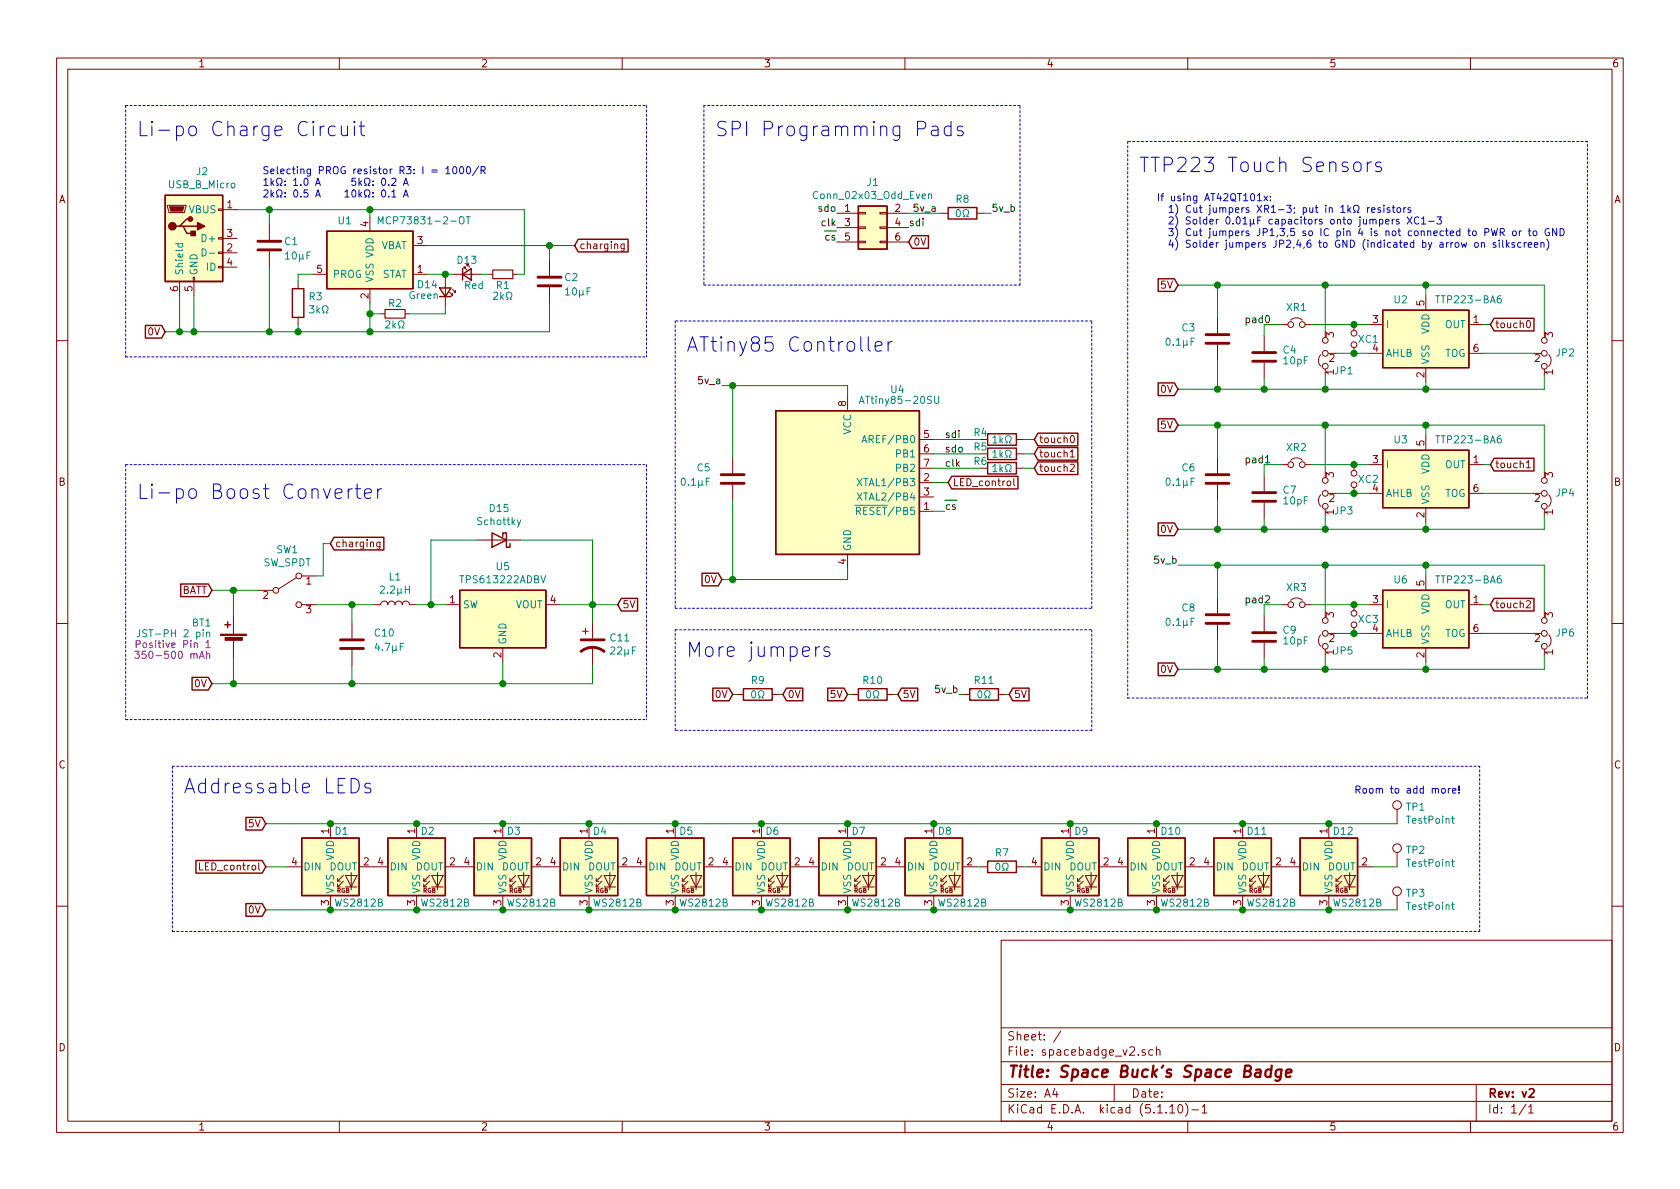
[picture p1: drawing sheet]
EESchema Schematic File Version 4
EELAYER 30 0
EELAYER END
$Descr A4 11693 8268
encoding utf-8
Sheet 1 1
Title "Space Buck's Space Badge"
Date ""
Rev "v2"
Comp ""
Comment1 ""
Comment2 ""
Comment3 ""
Comment4 ""
$EndDescr
$Comp
L MCU_Microchip_ATtiny:ATtiny85-20SU U4
U 1 1
P 5900 3350
F 0 "U4" H 6300 4000 50  0000 R CNN
F 1 "ATtiny85-20SU" H 6550 3925 50  0000 R CNN
F 2 "Package_SO:SOIJ-8_5.3x5.3mm_P1.27mm" H 5900 3350 50  0001 C CIN
F 3 "http://ww1.microchip.com/downloads/en/DeviceDoc/atmel-2586-avr-8-bit-microcontroller-attiny25-attiny45-attiny85_datasheet.pdf" H 5900 3350 50  0001 C CNN
	1    5900 3350
	1    0    0    -1  
$EndComp
$Comp
L LED:WS2812B D1
U 1 1
P 2300 6025
F 0 "D1" H 2325 6275 50  0000 L CNN
F 1 "WS2812B" H 2325 5775 50  0000 L CNN
F 2 "LED_SMD:LED_WS2812B_PLCC4_5.0x5.0mm_P3.2mm" H 2350 5725 50  0001 L TNN
F 3 "https://cdn-shop.adafruit.com/datasheets/WS2812B.pdf" H 2400 5650 50  0001 L TNN
	1    2300 6025
	1    0    0    -1  
$EndComp
$Comp
L LED:WS2812B D2
U 1 1
P 2900 6025
F 0 "D2" H 2925 6275 50  0000 L CNN
F 1 "WS2812B" H 2925 5775 50  0000 L CNN
F 2 "LED_SMD:LED_WS2812B_PLCC4_5.0x5.0mm_P3.2mm" H 2950 5725 50  0001 L TNN
F 3 "https://cdn-shop.adafruit.com/datasheets/WS2812B.pdf" H 3000 5650 50  0001 L TNN
	1    2900 6025
	1    0    0    -1  
$EndComp
$Comp
L LED:WS2812B D3
U 1 1
P 3500 6025
F 0 "D3" H 3525 6275 50  0000 L CNN
F 1 "WS2812B" H 3525 5775 50  0000 L CNN
F 2 "LED_SMD:LED_WS2812B_PLCC4_5.0x5.0mm_P3.2mm" H 3550 5725 50  0001 L TNN
F 3 "https://cdn-shop.adafruit.com/datasheets/WS2812B.pdf" H 3600 5650 50  0001 L TNN
	1    3500 6025
	1    0    0    -1  
$EndComp
$Comp
L LED:WS2812B D4
U 1 1
P 4100 6025
F 0 "D4" H 4125 6275 50  0000 L CNN
F 1 "WS2812B" H 4125 5775 50  0000 L CNN
F 2 "LED_SMD:LED_WS2812B_PLCC4_5.0x5.0mm_P3.2mm" H 4150 5725 50  0001 L TNN
F 3 "https://cdn-shop.adafruit.com/datasheets/WS2812B.pdf" H 4200 5650 50  0001 L TNN
	1    4100 6025
	1    0    0    -1  
$EndComp
$Comp
L LED:WS2812B D5
U 1 1
P 4700 6025
F 0 "D5" H 4725 6275 50  0000 L CNN
F 1 "WS2812B" H 4725 5775 50  0000 L CNN
F 2 "LED_SMD:LED_WS2812B_PLCC4_5.0x5.0mm_P3.2mm" H 4750 5725 50  0001 L TNN
F 3 "https://cdn-shop.adafruit.com/datasheets/WS2812B.pdf" H 4800 5650 50  0001 L TNN
	1    4700 6025
	1    0    0    -1  
$EndComp
$Comp
L LED:WS2812B D6
U 1 1
P 5300 6025
F 0 "D6" H 5325 6275 50  0000 L CNN
F 1 "WS2812B" H 5325 5775 50  0000 L CNN
F 2 "LED_SMD:LED_WS2812B_PLCC4_5.0x5.0mm_P3.2mm" H 5350 5725 50  0001 L TNN
F 3 "https://cdn-shop.adafruit.com/datasheets/WS2812B.pdf" H 5400 5650 50  0001 L TNN
	1    5300 6025
	1    0    0    -1  
$EndComp
$Comp
L LED:WS2812B D7
U 1 1
P 5900 6025
F 0 "D7" H 5925 6275 50  0000 L CNN
F 1 "WS2812B" H 5925 5775 50  0000 L CNN
F 2 "LED_SMD:LED_WS2812B_PLCC4_5.0x5.0mm_P3.2mm" H 5950 5725 50  0001 L TNN
F 3 "https://cdn-shop.adafruit.com/datasheets/WS2812B.pdf" H 6000 5650 50  0001 L TNN
	1    5900 6025
	1    0    0    -1  
$EndComp
$Comp
L LED:WS2812B D8
U 1 1
P 6500 6025
F 0 "D8" H 6525 6275 50  0000 L CNN
F 1 "WS2812B" H 6525 5775 50  0000 L CNN
F 2 "LED_SMD:LED_WS2812B_PLCC4_5.0x5.0mm_P3.2mm" H 6550 5725 50  0001 L TNN
F 3 "https://cdn-shop.adafruit.com/datasheets/WS2812B.pdf" H 6600 5650 50  0001 L TNN
	1    6500 6025
	1    0    0    -1  
$EndComp
$Comp
L LED:WS2812B D9
U 1 1
P 7450 6025
F 0 "D9" H 7475 6275 50  0000 L CNN
F 1 "WS2812B" H 7475 5775 50  0000 L CNN
F 2 "LED_SMD:LED_WS2812B_PLCC4_5.0x5.0mm_P3.2mm" H 7500 5725 50  0001 L TNN
F 3 "https://cdn-shop.adafruit.com/datasheets/WS2812B.pdf" H 7550 5650 50  0001 L TNN
	1    7450 6025
	1    0    0    -1  
$EndComp
$Comp
L LED:WS2812B D10
U 1 1
P 8050 6025
F 0 "D10" H 8075 6275 50  0000 L CNN
F 1 "WS2812B" H 8075 5775 50  0000 L CNN
F 2 "LED_SMD:LED_WS2812B_PLCC4_5.0x5.0mm_P3.2mm" H 8100 5725 50  0001 L TNN
F 3 "https://cdn-shop.adafruit.com/datasheets/WS2812B.pdf" H 8150 5650 50  0001 L TNN
	1    8050 6025
	1    0    0    -1  
$EndComp
$Comp
L LED:WS2812B D11
U 1 1
P 8650 6025
F 0 "D11" H 8675 6275 50  0000 L CNN
F 1 "WS2812B" H 8675 5775 50  0000 L CNN
F 2 "LED_SMD:LED_WS2812B_PLCC4_5.0x5.0mm_P3.2mm" H 8700 5725 50  0001 L TNN
F 3 "https://cdn-shop.adafruit.com/datasheets/WS2812B.pdf" H 8750 5650 50  0001 L TNN
	1    8650 6025
	1    0    0    -1  
$EndComp
$Comp
L LED:WS2812B D12
U 1 1
P 9250 6025
F 0 "D12" H 9275 6275 50  0000 L CNN
F 1 "WS2812B" H 9275 5775 50  0000 L CNN
F 2 "LED_SMD:LED_WS2812B_PLCC4_5.0x5.0mm_P3.2mm" H 9300 5725 50  0001 L TNN
F 3 "https://cdn-shop.adafruit.com/datasheets/WS2812B.pdf" H 9350 5650 50  0001 L TNN
	1    9250 6025
	1    0    0    -1  
$EndComp
Connection ~ 2900 5725
Wire Wire Line
	2900 5725 2300 5725
Connection ~ 3500 5725
Wire Wire Line
	3500 5725 2900 5725
Connection ~ 4100 5725
Wire Wire Line
	4100 5725 3500 5725
Connection ~ 4700 5725
Wire Wire Line
	4700 5725 4100 5725
Connection ~ 5300 5725
Wire Wire Line
	5300 5725 4700 5725
Connection ~ 5900 5725
Wire Wire Line
	5900 5725 5300 5725
Connection ~ 6500 5725
Wire Wire Line
	6500 5725 5900 5725
Connection ~ 8650 5725
Wire Wire Line
	9250 5725 8650 5725
Wire Wire Line
	2300 6325 2900 6325
Connection ~ 2900 6325
Wire Wire Line
	2900 6325 3500 6325
Connection ~ 3500 6325
Wire Wire Line
	3500 6325 4100 6325
Connection ~ 4100 6325
Wire Wire Line
	4100 6325 4700 6325
Connection ~ 4700 6325
Wire Wire Line
	4700 6325 5300 6325
Connection ~ 5300 6325
Wire Wire Line
	5300 6325 5900 6325
Connection ~ 5900 6325
Wire Wire Line
	5900 6325 6500 6325
Connection ~ 6500 6325
Connection ~ 8650 6325
Wire Wire Line
	8650 6325 9250 6325
Text GLabel 1475 4750 0    50   Input ~ 0
0V
Text GLabel 4300 4200 2    50   Input ~ 0
5V
Text GLabel 5025 4025 0    50   Input ~ 0
0V
Text Label 6575 3550 0    50   ~ 0
~cs
Wire Wire Line
	6575 3550 6500 3550
Text Label 6575 3250 0    50   ~ 0
clk
Text Label 6575 3150 0    50   ~ 0
sdo
Text GLabel 7200 3050 2    50   Input ~ 0
touch0
Text GLabel 7200 3150 2    50   Input ~ 0
touch1
Text GLabel 7200 3250 2    50   Input ~ 0
touch2
Text GLabel 6600 3350 2    50   Input ~ 0
LED_control
Wire Wire Line
	6600 3350 6500 3350
Text GLabel 1850 6025 0    50   Input ~ 0
LED_control
Wire Wire Line
	1850 6025 2000 6025
Text Label 6575 3050 0    50   ~ 0
sdi
Text Label 6325 1575 0    50   ~ 0
sdi
Text Label 5825 1475 2    50   ~ 0
sdo
Text Label 5825 1575 2    50   ~ 0
clk
Text Label 5825 1675 2    50   ~ 0
~cs
Text GLabel 6325 1675 2    50   Input ~ 0
0V
Text GLabel 1850 6325 0    50   Input ~ 0
0V
Text GLabel 1850 5725 0    50   Input ~ 0
5V
$Comp
L Device:R R4
U 1 1
P 6975 3050
F 0 "R4" V 6925 2900 50  0000 C CNN
F 1 "1kΩ" V 6975 3050 50  0000 C CNN
F 2 "Resistor_SMD:R_0805_2012Metric" V 6905 3050 50  0001 C CNN
F 3 "~" H 6975 3050 50  0001 C CNN
	1    6975 3050
	0    1    1    0   
$EndComp
$Comp
L Device:R R5
U 1 1
P 6975 3150
F 0 "R5" V 6925 3000 50  0000 C CNN
F 1 "1kΩ" V 6975 3150 50  0000 C CNN
F 2 "Resistor_SMD:R_0805_2012Metric" V 6905 3150 50  0001 C CNN
F 3 "~" H 6975 3150 50  0001 C CNN
	1    6975 3150
	0    1    1    0   
$EndComp
$Comp
L Device:R R6
U 1 1
P 6975 3250
F 0 "R6" V 6925 3100 50  0000 C CNN
F 1 "1kΩ" V 6975 3250 50  0000 C CNN
F 2 "Resistor_SMD:R_0805_2012Metric" V 6905 3250 50  0001 C CNN
F 3 "~" H 6975 3250 50  0001 C CNN
	1    6975 3250
	0    1    1    0   
$EndComp
Wire Wire Line
	6500 3050 6825 3050
Wire Wire Line
	6500 3150 6825 3150
Wire Wire Line
	6500 3250 6825 3250
Wire Wire Line
	7125 3050 7200 3050
Wire Wire Line
	7125 3150 7200 3150
Wire Wire Line
	7125 3250 7200 3250
Wire Wire Line
	1850 5725 2300 5725
Connection ~ 2300 5725
Wire Wire Line
	1850 6325 2300 6325
Connection ~ 2300 6325
$Comp
L Switch:SW_SPDT SW1
U 1 1
P 2000 4100
F 0 "SW1" H 2000 4385 50  0000 C CNN
F 1 "SW_SPDT" H 2000 4294 50  0000 C CNN
F 2 "Button_Switch_SMD:SW_DPDT_CK_JS202011JCQN" H 2000 4100 50  0001 C CNN
F 3 "~" H 2000 4100 50  0001 C CNN
	1    2000 4100
	1    0    0    -1  
$EndComp
$Comp
L Device:L L1
U 1 1
P 2750 4200
F 0 "L1" V 2940 4200 50  0000 C CNN
F 1 "2.2μH" V 2849 4200 50  0000 C CNN
F 2 "Inductor_SMD:L_Taiyo-Yuden_NR-60xx" H 2750 4200 50  0001 C CNN
F 3 "https://ds.yuden.co.jp/TYCOMPAS/ut/specSheet?pn=LSXND6060WHL2R2NMG" H 2750 4200 50  0001 C CNN
	1    2750 4200
	0    -1   -1   0   
$EndComp
$Comp
L Regulator_Switching:TPS613222ADBV U5
U 1 1
P 3500 4300
F 0 "U5" H 3500 4667 50  0000 C CNN
F 1 "TPS613222ADBV" H 3500 4576 50  0000 C CNN
F 2 "Package_TO_SOT_SMD:SOT-23-5" H 3500 3500 50  0001 C CNN
F 3 "http://www.ti.com/lit/ds/symlink/tps61322.pdf" H 3500 4150 50  0001 C CNN
	1    3500 4300
	1    0    0    -1  
$EndComp
$Comp
L Device:C C10
U 1 1
P 2450 4475
F 0 "C10" H 2300 4400 50  0000 R CNN
F 1 "4.7μF" H 2300 4500 50  0000 R CNN
F 2 "Capacitor_SMD:C_0805_2012Metric" H 2488 4325 50  0001 C CNN
F 3 "~" H 2450 4475 50  0001 C CNN
	1    2450 4475
	-1   0    0    1   
$EndComp
Wire Wire Line
	3100 4200 3000 4200
Wire Wire Line
	2600 4200 2450 4200
Wire Wire Line
	1625 4575 1625 4750
Wire Wire Line
	4125 4750 4125 4625
Wire Wire Line
	4125 4200 3900 4200
Wire Wire Line
	4125 4325 4125 4200
Wire Wire Line
	3500 4600 3500 4750
Connection ~ 3500 4750
Wire Wire Line
	3500 4750 4125 4750
Wire Wire Line
	2450 4750 2450 4625
Wire Wire Line
	2450 4325 2450 4200
Connection ~ 2450 4750
Wire Wire Line
	2450 4750 3500 4750
Connection ~ 2450 4200
Wire Wire Line
	1475 4750 1625 4750
Text GLabel 1475 4100 0    50   Input ~ 0
BATT
Wire Wire Line
	1475 4100 1625 4100
Wire Wire Line
	4300 4200 4125 4200
Connection ~ 4125 4200
$Comp
L Device:C C5
U 1 1
P 5100 3325
F 0 "C5" H 4950 3250 50  0000 R CNN
F 1 "0.1μF" H 4950 3350 50  0000 R CNN
F 2 "Capacitor_SMD:C_0805_2012Metric" H 5138 3175 50  0001 C CNN
F 3 "~" H 5100 3325 50  0001 C CNN
	1    5100 3325
	1    0    0    1   
$EndComp
Wire Wire Line
	5025 2675 5100 2675
Wire Wire Line
	5900 2675 5100 2675
Wire Wire Line
	5100 2675 5100 3175
Wire Wire Line
	5100 3475 5100 4025
Wire Wire Line
	5900 2675 5900 2750
Wire Wire Line
	5025 4025 5100 4025
Wire Wire Line
	5100 4025 5900 4025
Wire Wire Line
	5900 4025 5900 3950
Connection ~ 5100 4025
Connection ~ 5100 2675
Wire Wire Line
	2200 4200 2450 4200
Wire Wire Line
	1625 4750 2450 4750
Connection ~ 1625 4750
Wire Wire Line
	1800 4100 1625 4100
Connection ~ 1625 4100
$Comp
L Device:CP1 C11
U 1 1
P 4125 4475
F 0 "C11" H 4240 4521 50  0000 L CNN
F 1 "22μF" H 4240 4430 50  0000 L CNN
F 2 "Capacitor_SMD:CP_Elec_5x5.4" H 4125 4475 50  0001 C CNN
F 3 "~" H 4125 4475 50  0001 C CNN
	1    4125 4475
	1    0    0    -1  
$EndComp
$Comp
L Device:D_Schottky D15
U 1 1
P 3475 3750
F 0 "D15" H 3475 3533 50  0000 C CNN
F 1 "Schottky" H 3475 3624 50  0000 C CNN
F 2 "Diode_SMD:D_SOD-323" H 3475 3750 50  0001 C CNN
F 3 "~" H 3475 3750 50  0001 C CNN
	1    3475 3750
	-1   0    0    1   
$EndComp
Wire Wire Line
	3000 4200 3000 3750
Wire Wire Line
	3000 3750 3325 3750
Wire Wire Line
	4125 3750 4125 4200
Wire Wire Line
	3625 3750 4125 3750
Connection ~ 3000 4200
Wire Wire Line
	3000 4200 2900 4200
$Comp
L Connector:TestPoint TP2
U 1 1
P 9725 6025
F 0 "TP2" H 9783 6143 50  0000 L CNN
F 1 "TestPoint" H 9783 6052 50  0000 L CNN
F 2 "TestPoint:TestPoint_Pad_D2.5mm" H 9925 6025 50  0001 C CNN
F 3 "~" H 9925 6025 50  0001 C CNN
	1    9725 6025
	1    0    0    -1  
$EndComp
Wire Wire Line
	9725 6025 9550 6025
$Comp
L Connector:TestPoint TP1
U 1 1
P 9725 5725
F 0 "TP1" H 9783 5843 50  0000 L CNN
F 1 "TestPoint" H 9783 5752 50  0000 L CNN
F 2 "TestPoint:TestPoint_Pad_D2.5mm" H 9925 5725 50  0001 C CNN
F 3 "~" H 9925 5725 50  0001 C CNN
	1    9725 5725
	1    0    0    -1  
$EndComp
Wire Wire Line
	9250 5725 9725 5725
Connection ~ 9250 5725
$Comp
L Connector:TestPoint TP3
U 1 1
P 9725 6325
F 0 "TP3" H 9783 6443 50  0000 L CNN
F 1 "TestPoint" H 9783 6352 50  0000 L CNN
F 2 "TestPoint:TestPoint_Pad_D2.5mm" H 9925 6325 50  0001 C CNN
F 3 "~" H 9925 6325 50  0001 C CNN
	1    9725 6325
	1    0    0    -1  
$EndComp
Wire Wire Line
	9250 6325 9725 6325
Connection ~ 9250 6325
$Comp
L spacebadge:TTP223-BA6 U2
U 1 1
P 9925 2350
F 0 "U2" H 9750 2625 50  0000 C CNN
F 1 "TTP223-BA6" H 10225 2625 50  0000 C CNN
F 2 "Package_TO_SOT_SMD:SOT-23-6" H 9975 2100 50  0001 L CNN
F 3 "https://datasheet.lcsc.com/lcsc/2103021107_Tontek-Design-Tech-TTP223-BA6_C2757936.pdf" H 10195 2900 50  0001 C CNN
	1    9925 2350
	1    0    0    -1  
$EndComp
Wire Wire Line
	9925 2650 9925 2700
Text GLabel 8200 1975 0    50   Input ~ 0
5V
Text GLabel 8200 2700 0    50   Input ~ 0
0V
Text GLabel 10375 2250 2    50   Input ~ 0
touch0
Wire Wire Line
	10375 2250 10325 2250
$Comp
L Device:C C4
U 1 1
P 8800 2475
F 0 "C4" H 8675 2525 50  0000 R CNN
F 1 "10pF" H 8675 2450 50  0000 R CNN
F 2 "Capacitor_SMD:C_0805_2012Metric" H 8838 2325 50  0001 C CNN
F 3 "~" H 8800 2475 50  0001 C CNN
	1    8800 2475
	-1   0    0    -1  
$EndComp
$Comp
L Device:Jumper_NC_Small XR1
U 1 1
P 9025 2250
F 0 "XR1" H 9025 2371 50  0000 C CNN
F 1 "Jumper_NC_Small" H 9025 2371 50  0001 C CNN
F 2 "spacebadge:0805_NC" H 9025 2250 50  0001 C CNN
F 3 "~" H 9025 2250 50  0001 C CNN
	1    9025 2250
	1    0    0    -1  
$EndComp
Wire Wire Line
	8800 2625 8800 2700
Wire Wire Line
	9525 2250 9425 2250
Wire Wire Line
	8800 2250 8800 2325
$Comp
L Device:C C3
U 1 1
P 8475 2350
F 0 "C3" H 8325 2275 50  0000 R CNN
F 1 "0.1μF" H 8325 2375 50  0000 R CNN
F 2 "Capacitor_SMD:C_0805_2012Metric" H 8513 2200 50  0001 C CNN
F 3 "~" H 8475 2350 50  0001 C CNN
	1    8475 2350
	1    0    0    1   
$EndComp
Wire Wire Line
	9925 1975 9925 2050
Wire Wire Line
	8200 2700 8475 2700
Wire Wire Line
	8200 1975 8475 1975
Wire Wire Line
	8475 2500 8475 2700
Connection ~ 8475 2700
Wire Wire Line
	8475 2700 8800 2700
Wire Wire Line
	8475 2200 8475 1975
Connection ~ 8475 1975
Wire Wire Line
	8475 1975 9225 1975
Text Label 8850 2250 2    50   ~ 0
pad0
Connection ~ 8800 2700
Wire Wire Line
	8800 2250 8925 2250
$Comp
L Device:Jumper_NO_Small XC1
U 1 1
P 9425 2350
F 0 "XC1" V 9425 2375 50  0000 L CNN
F 1 "Jumper_NO_Small" V 9470 2398 50  0001 L CNN
F 2 "Capacitor_SMD:C_0805_2012Metric" H 9425 2350 50  0001 C CNN
F 3 "~" H 9425 2350 50  0001 C CNN
	1    9425 2350
	0    1    1    0   
$EndComp
Connection ~ 9425 2250
Wire Wire Line
	9425 2250 9125 2250
Wire Wire Line
	9425 2450 9525 2450
Text Notes 8050 1725 0    50   ~ 0
If using AT42QT101x:\n  1) Cut jumpers XR1-3; put in 1kΩ resistors\n  2) Solder 0.01μF capacitors onto jumpers XC1-3\n  3) Cut jumpers JP1,3,5 so IC pin 4 is not connected to PWR or to GND\n  4) Solder jumpers JP2,4,6 to GND (indicated by arrow on silkscreen)
Wire Wire Line
	8800 2700 9225 2700
$Comp
L spacebadge:Jumper_3_Bridged12_Small JP2
U 1 1
P 10750 2450
F 0 "JP2" V 10750 2525 50  0000 L CNN
F 1 "Jumper_3_Bridged12_Small" V 10705 2525 50  0001 L CNN
F 2 "Jumper:SolderJumper-3_P1.3mm_Bridged12_Pad1.0x1.5mm" H 10750 2450 50  0001 C CNN
F 3 "~" H 10750 2450 50  0001 C CNN
	1    10750 2450
	0    1    -1   0   
$EndComp
Wire Wire Line
	10750 2300 10750 1975
Connection ~ 9925 1975
Wire Wire Line
	10750 2600 10750 2700
Connection ~ 9925 2700
$Comp
L spacebadge:Jumper_3_Bridged12_Small JP1
U 1 1
P 9225 2450
F 0 "JP1" V 9100 2250 50  0000 L CNN
F 1 "Jumper_3_Bridged12_Small" V 9180 2525 50  0001 L CNN
F 2 "Jumper:SolderJumper-3_P1.3mm_Bridged12_Pad1.0x1.5mm" H 9225 2450 50  0001 C CNN
F 3 "~" H 9225 2450 50  0001 C CNN
	1    9225 2450
	0    -1   -1   0   
$EndComp
Connection ~ 9425 2450
Wire Wire Line
	9225 2600 9225 2700
Wire Wire Line
	9225 2300 9225 1975
Connection ~ 9225 1975
Wire Wire Line
	9225 1975 9925 1975
Connection ~ 9225 2700
Wire Wire Line
	9225 2700 9925 2700
Wire Wire Line
	9300 2450 9425 2450
Wire Wire Line
	1625 4100 1625 4275
$Comp
L Battery_Management:MCP73831-2-OT U1
U 1 1
P 2575 1800
F 0 "U1" H 2400 2075 50  0000 C CNN
F 1 "MCP73831-2-OT" H 2950 2075 50  0000 C CNN
F 2 "Package_TO_SOT_SMD:SOT-23-5" H 2625 1550 50  0001 L CIN
F 3 "http://ww1.microchip.com/downloads/en/DeviceDoc/20001984g.pdf" H 2425 1750 50  0001 C CNN
	1    2575 1800
	1    0    0    -1  
$EndComp
$Comp
L Connector:USB_B_Micro J2
U 1 1
P 1350 1650
F 0 "J2" H 1407 2117 50  0000 C CNN
F 1 "USB_B_Micro" H 1407 2026 50  0000 C CNN
F 2 "Connector_USB:USB_Micro-B_Molex_47346-0001" H 1500 1600 50  0001 C CNN
F 3 "~" H 1500 1600 50  0001 C CNN
	1    1350 1650
	1    0    0    -1  
$EndComp
Wire Wire Line
	2575 1500 2575 1450
Wire Wire Line
	2575 1450 1875 1450
Wire Wire Line
	1250 2300 1350 2300
Connection ~ 1350 2300
Wire Wire Line
	1350 2300 1875 2300
$Comp
L Device:C C1
U 1 1
P 1875 1700
F 0 "C1" H 1775 1675 50  0000 R CNN
F 1 "10μF" H 1775 1775 50  0000 R CNN
F 2 "Capacitor_SMD:C_0805_2012Metric" H 1913 1550 50  0001 C CNN
F 3 "~" H 1875 1700 50  0001 C CNN
	1    1875 1700
	-1   0    0    1   
$EndComp
Wire Wire Line
	1875 1450 1875 1550
Connection ~ 1875 1450
Wire Wire Line
	1875 1450 1650 1450
Connection ~ 1875 2300
Wire Wire Line
	1875 2300 2075 2300
Text Notes 1825 1375 0    50   ~ 0
Selecting PROG resistor R3: I = 1000/R\n1kΩ: 1.0 A\n2kΩ: 0.5 A
Text Notes 2850 1375 2    50   ~ 0
5kΩ: 0.2 A\n10kΩ: 0.1 A
$Comp
L Device:R R3
U 1 1
P 2075 2100
F 0 "R3" H 2145 2146 50  0000 L CNN
F 1 "3kΩ" H 2145 2055 50  0000 L CNN
F 2 "Resistor_SMD:R_0805_2012Metric" V 2005 2100 50  0001 C CNN
F 3 "~" H 2075 2100 50  0001 C CNN
	1    2075 2100
	1    0    0    -1  
$EndComp
Wire Wire Line
	1250 2050 1250 2300
Wire Wire Line
	1350 2050 1350 2300
Wire Wire Line
	2575 2100 2575 2175
Wire Wire Line
	1875 1850 1875 2300
Wire Wire Line
	2175 1900 2075 1900
Wire Wire Line
	2075 1900 2075 1950
Wire Wire Line
	2075 2250 2075 2300
Connection ~ 2075 2300
Wire Wire Line
	2075 2300 2575 2300
$Comp
L Device:C C2
U 1 1
P 3825 1950
F 0 "C2" H 3725 1925 50  0000 R CNN
F 1 "10μF" H 3725 2025 50  0000 R CNN
F 2 "Capacitor_SMD:C_0805_2012Metric" H 3863 1800 50  0001 C CNN
F 3 "~" H 3825 1950 50  0001 C CNN
	1    3825 1950
	-1   0    0    1   
$EndComp
$Comp
L Device:LED_Small D13
U 1 1
P 3250 1900
F 0 "D13" H 3250 2000 50  0000 C CNN
F 1 "Red" H 3300 1825 50  0000 C CNN
F 2 "LED_SMD:LED_0805_2012Metric" V 3250 1900 50  0001 C CNN
F 3 "~" V 3250 1900 50  0001 C CNN
	1    3250 1900
	1    0    0    -1  
$EndComp
$Comp
L Device:LED_Small D14
U 1 1
P 3100 2025
F 0 "D14" V 3150 1900 50  0000 C CNN
F 1 "Green" V 3075 1875 50  0000 C CNN
F 2 "LED_SMD:LED_0805_2012Metric" V 3100 2025 50  0001 C CNN
F 3 "~" V 3100 2025 50  0001 C CNN
	1    3100 2025
	0    1    -1   0   
$EndComp
$Comp
L Device:R_Small R1
U 1 1
P 3500 1900
F 0 "R1" V 3575 1900 50  0000 C CNN
F 1 "2kΩ" V 3650 1900 50  0000 C CNN
F 2 "Resistor_SMD:R_0805_2012Metric" H 3500 1900 50  0001 C CNN
F 3 "~" H 3500 1900 50  0001 C CNN
	1    3500 1900
	0    1    1    0   
$EndComp
$Comp
L Device:R_Small R2
U 1 1
P 2750 2175
F 0 "R2" V 2675 2175 50  0000 C CNN
F 1 "2kΩ" V 2825 2175 50  0000 C CNN
F 2 "Resistor_SMD:R_0805_2012Metric" H 2750 2175 50  0001 C CNN
F 3 "~" H 2750 2175 50  0001 C CNN
	1    2750 2175
	0    -1   1    0   
$EndComp
Wire Wire Line
	3350 1900 3400 1900
Wire Wire Line
	3600 1900 3650 1900
Wire Wire Line
	3650 1900 3650 1450
Wire Wire Line
	3650 1450 2575 1450
Connection ~ 2575 1450
Wire Wire Line
	2975 1700 3825 1700
Wire Wire Line
	3825 1700 3825 1800
Wire Wire Line
	2975 1900 3100 1900
Wire Wire Line
	3100 1900 3100 1925
Wire Wire Line
	3100 2175 2850 2175
Wire Wire Line
	2650 2175 2575 2175
Wire Wire Line
	3100 2125 3100 2175
Connection ~ 3100 1900
Wire Wire Line
	3100 1900 3150 1900
Connection ~ 2575 2175
Wire Wire Line
	2575 2175 2575 2300
Wire Wire Line
	2575 2300 3825 2300
Wire Wire Line
	3825 2300 3825 2100
Connection ~ 2575 2300
Text GLabel 4000 1700 2    50   Input ~ 0
charging
Wire Wire Line
	4000 1700 3825 1700
Connection ~ 3825 1700
Text GLabel 2300 3775 2    50   Input ~ 0
charging
Wire Wire Line
	2300 3775 2250 3775
Wire Wire Line
	2250 3775 2250 4000
Wire Wire Line
	2250 4000 2200 4000
$Comp
L spacebadge:TTP223-BA6 U3
U 1 1
P 9925 3325
F 0 "U3" H 9750 3600 50  0000 C CNN
F 1 "TTP223-BA6" H 10225 3600 50  0000 C CNN
F 2 "Package_TO_SOT_SMD:SOT-23-6" H 9975 3075 50  0001 L CNN
F 3 "https://datasheet.lcsc.com/lcsc/2103021107_Tontek-Design-Tech-TTP223-BA6_C2757936.pdf" H 10195 3875 50  0001 C CNN
	1    9925 3325
	1    0    0    -1  
$EndComp
Wire Wire Line
	9925 3625 9925 3675
Text GLabel 8200 2950 0    50   Input ~ 0
5V
Text GLabel 8200 3675 0    50   Input ~ 0
0V
$Comp
L Device:C C7
U 1 1
P 8800 3450
F 0 "C7" H 8675 3500 50  0000 R CNN
F 1 "10pF" H 8675 3425 50  0000 R CNN
F 2 "Capacitor_SMD:C_0805_2012Metric" H 8838 3300 50  0001 C CNN
F 3 "~" H 8800 3450 50  0001 C CNN
	1    8800 3450
	-1   0    0    -1  
$EndComp
$Comp
L Device:Jumper_NC_Small XR2
U 1 1
P 9025 3225
F 0 "XR2" H 9025 3346 50  0000 C CNN
F 1 "Jumper_NC_Small" H 9025 3346 50  0001 C CNN
F 2 "spacebadge:0805_NC" H 9025 3225 50  0001 C CNN
F 3 "~" H 9025 3225 50  0001 C CNN
	1    9025 3225
	1    0    0    -1  
$EndComp
Wire Wire Line
	8800 3600 8800 3675
Wire Wire Line
	9525 3225 9425 3225
Wire Wire Line
	8800 3225 8800 3300
$Comp
L Device:C C6
U 1 1
P 8475 3325
F 0 "C6" H 8325 3250 50  0000 R CNN
F 1 "0.1μF" H 8325 3350 50  0000 R CNN
F 2 "Capacitor_SMD:C_0805_2012Metric" H 8513 3175 50  0001 C CNN
F 3 "~" H 8475 3325 50  0001 C CNN
	1    8475 3325
	1    0    0    1   
$EndComp
Wire Wire Line
	9925 2950 9925 3025
Wire Wire Line
	8200 3675 8475 3675
Wire Wire Line
	8475 3475 8475 3675
Connection ~ 8475 3675
Wire Wire Line
	8475 3675 8800 3675
Wire Wire Line
	8475 3175 8475 2950
Wire Wire Line
	8475 2950 9225 2950
Text Label 8850 3225 2    50   ~ 0
pad1
Connection ~ 8800 3675
Wire Wire Line
	8800 3225 8925 3225
$Comp
L Device:Jumper_NO_Small XC2
U 1 1
P 9425 3325
F 0 "XC2" V 9425 3350 50  0000 L CNN
F 1 "Jumper_NO_Small" V 9470 3373 50  0001 L CNN
F 2 "Capacitor_SMD:C_0805_2012Metric" H 9425 3325 50  0001 C CNN
F 3 "~" H 9425 3325 50  0001 C CNN
	1    9425 3325
	0    1    1    0   
$EndComp
Connection ~ 9425 3225
Wire Wire Line
	9425 3225 9125 3225
Wire Wire Line
	9425 3425 9525 3425
Wire Wire Line
	8800 3675 9225 3675
$Comp
L spacebadge:Jumper_3_Bridged12_Small JP3
U 1 1
P 9225 3425
F 0 "JP3" V 9100 3225 50  0000 L CNN
F 1 "Jumper_3_Bridged12_Small" V 9180 3500 50  0001 L CNN
F 2 "Jumper:SolderJumper-3_P1.3mm_Bridged12_Pad1.0x1.5mm" H 9225 3425 50  0001 C CNN
F 3 "~" H 9225 3425 50  0001 C CNN
	1    9225 3425
	0    -1   -1   0   
$EndComp
Connection ~ 9425 3425
Wire Wire Line
	9225 3575 9225 3675
Wire Wire Line
	9225 3275 9225 2950
Connection ~ 9225 2950
Wire Wire Line
	9225 2950 9925 2950
Connection ~ 9225 3675
Wire Wire Line
	9225 3675 9925 3675
Wire Wire Line
	9300 3425 9425 3425
$Comp
L spacebadge:TTP223-BA6 U6
U 1 1
P 9925 4300
F 0 "U6" H 9750 4575 50  0000 C CNN
F 1 "TTP223-BA6" H 10225 4575 50  0000 C CNN
F 2 "Package_TO_SOT_SMD:SOT-23-6" H 9975 4050 50  0001 L CNN
F 3 "https://datasheet.lcsc.com/lcsc/2103021107_Tontek-Design-Tech-TTP223-BA6_C2757936.pdf" H 10195 4850 50  0001 C CNN
	1    9925 4300
	1    0    0    -1  
$EndComp
Wire Wire Line
	9925 4600 9925 4650
Text GLabel 8200 4650 0    50   Input ~ 0
0V
$Comp
L Device:C C9
U 1 1
P 8800 4425
F 0 "C9" H 8675 4475 50  0000 R CNN
F 1 "10pF" H 8675 4400 50  0000 R CNN
F 2 "Capacitor_SMD:C_0805_2012Metric" H 8838 4275 50  0001 C CNN
F 3 "~" H 8800 4425 50  0001 C CNN
	1    8800 4425
	-1   0    0    -1  
$EndComp
$Comp
L Device:Jumper_NC_Small XR3
U 1 1
P 9025 4200
F 0 "XR3" H 9025 4321 50  0000 C CNN
F 1 "Jumper_NC_Small" H 9025 4321 50  0001 C CNN
F 2 "spacebadge:0805_NC" H 9025 4200 50  0001 C CNN
F 3 "~" H 9025 4200 50  0001 C CNN
	1    9025 4200
	1    0    0    -1  
$EndComp
Wire Wire Line
	8800 4575 8800 4650
Wire Wire Line
	9525 4200 9425 4200
Wire Wire Line
	8800 4200 8800 4275
$Comp
L Device:C C8
U 1 1
P 8475 4300
F 0 "C8" H 8325 4225 50  0000 R CNN
F 1 "0.1μF" H 8325 4325 50  0000 R CNN
F 2 "Capacitor_SMD:C_0805_2012Metric" H 8513 4150 50  0001 C CNN
F 3 "~" H 8475 4300 50  0001 C CNN
	1    8475 4300
	1    0    0    1   
$EndComp
Wire Wire Line
	9925 3925 9925 4000
Wire Wire Line
	8200 4650 8475 4650
Wire Wire Line
	8200 3925 8475 3925
Wire Wire Line
	8475 4450 8475 4650
Connection ~ 8475 4650
Wire Wire Line
	8475 4650 8800 4650
Wire Wire Line
	8475 4150 8475 3925
Connection ~ 8475 3925
Wire Wire Line
	8475 3925 9225 3925
Text Label 8850 4200 2    50   ~ 0
pad2
Connection ~ 8800 4650
Wire Wire Line
	8800 4200 8925 4200
$Comp
L Device:Jumper_NO_Small XC3
U 1 1
P 9425 4300
F 0 "XC3" V 9425 4325 50  0000 L CNN
F 1 "Jumper_NO_Small" V 9470 4348 50  0001 L CNN
F 2 "Capacitor_SMD:C_0805_2012Metric" H 9425 4300 50  0001 C CNN
F 3 "~" H 9425 4300 50  0001 C CNN
	1    9425 4300
	0    1    1    0   
$EndComp
Connection ~ 9425 4200
Wire Wire Line
	9425 4200 9125 4200
Wire Wire Line
	9425 4400 9525 4400
Wire Wire Line
	8800 4650 9225 4650
$Comp
L spacebadge:Jumper_3_Bridged12_Small JP5
U 1 1
P 9225 4400
F 0 "JP5" V 9100 4200 50  0000 L CNN
F 1 "Jumper_3_Bridged12_Small" V 9180 4475 50  0001 L CNN
F 2 "Jumper:SolderJumper-3_P1.3mm_Bridged12_Pad1.0x1.5mm" H 9225 4400 50  0001 C CNN
F 3 "~" H 9225 4400 50  0001 C CNN
	1    9225 4400
	0    -1   -1   0   
$EndComp
Connection ~ 9425 4400
Wire Wire Line
	9225 4550 9225 4650
Wire Wire Line
	9225 4250 9225 3925
Connection ~ 9225 3925
Wire Wire Line
	9225 3925 9925 3925
Connection ~ 9225 4650
Wire Wire Line
	9225 4650 9925 4650
Wire Wire Line
	9300 4400 9425 4400
Wire Notes Line
	875  5000 4500 5000
Wire Notes Line
	875  3225 4500 3225
Wire Notes Line
	875  725  4500 725 
Wire Notes Line
	875  2475 4500 2475
Wire Notes Line
	4500 3225 4500 5000
Wire Notes Line
	875  3225 875  5000
Wire Notes Line
	875  725  875  2475
Wire Notes Line
	4500 725  4500 2475
Text Notes 950  950  0    100  ~ 0
Li-po Charge Circuit
Text Notes 950  3475 0    100  ~ 0
Li-po Boost Converter
Wire Notes Line
	4900 725  4900 1975
Wire Notes Line
	4900 1975 7100 1975
Wire Notes Line
	7100 1975 7100 725 
Wire Notes Line
	7100 725  4900 725 
Text Notes 4975 950  0    100  ~ 0
SPI Programming Pads
Wire Notes Line
	4700 2225 4700 4225
Wire Notes Line
	4700 4225 7600 4225
Wire Notes Line
	7600 4225 7600 2225
Wire Notes Line
	7600 2225 4700 2225
Text Notes 4775 2450 0    100  ~ 0
ATtiny85 Controller
Wire Wire Line
	9925 1975 10750 1975
Wire Wire Line
	10325 2450 10675 2450
Wire Wire Line
	9925 2700 10750 2700
Text GLabel 10375 3225 2    50   Input ~ 0
touch1
$Comp
L spacebadge:Jumper_3_Bridged12_Small JP4
U 1 1
P 10750 3425
F 0 "JP4" V 10750 3500 50  0000 L CNN
F 1 "Jumper_3_Bridged12_Small" V 10705 3500 50  0001 L CNN
F 2 "Jumper:SolderJumper-3_P1.3mm_Bridged12_Pad1.0x1.5mm" H 10750 3425 50  0001 C CNN
F 3 "~" H 10750 3425 50  0001 C CNN
	1    10750 3425
	0    1    -1   0   
$EndComp
Wire Wire Line
	10750 3275 10750 2950
Wire Wire Line
	10750 3575 10750 3675
Wire Wire Line
	9925 2950 10750 2950
Wire Wire Line
	10325 3425 10675 3425
Wire Wire Line
	9925 3675 10750 3675
Wire Wire Line
	10375 3225 10325 3225
Text GLabel 10375 4200 2    50   Input ~ 0
touch2
$Comp
L spacebadge:Jumper_3_Bridged12_Small JP6
U 1 1
P 10750 4400
F 0 "JP6" V 10750 4475 50  0000 L CNN
F 1 "Jumper_3_Bridged12_Small" V 10705 4475 50  0001 L CNN
F 2 "Jumper:SolderJumper-3_P1.3mm_Bridged12_Pad1.0x1.5mm" H 10750 4400 50  0001 C CNN
F 3 "~" H 10750 4400 50  0001 C CNN
	1    10750 4400
	0    1    -1   0   
$EndComp
Wire Wire Line
	10750 4250 10750 3925
Wire Wire Line
	10750 4550 10750 4650
Wire Wire Line
	9925 3925 10750 3925
Wire Wire Line
	10325 4400 10675 4400
Wire Wire Line
	9925 4650 10750 4650
Wire Wire Line
	10375 4200 10325 4200
Connection ~ 9925 2950
Connection ~ 9925 3675
Connection ~ 9925 3925
Connection ~ 9925 4650
Wire Notes Line
	7850 4850 11050 4850
Wire Notes Line
	11050 4850 11050 975 
Wire Notes Line
	11050 975  7850 975 
Wire Notes Line
	7850 975  7850 4850
Text Notes 7925 1200 0    100  ~ 0
TTP223 Touch Sensors
Wire Notes Line
	1200 5325 1200 6475
Wire Notes Line
	10300 6475 10300 5325
Text Notes 1275 5525 0    100  ~ 0
Addressable LEDs
Text Notes 9425 5525 0    50   ~ 0
Room to add more!
Text GLabel 1150 2300 0    50   Input ~ 0
0V
Wire Wire Line
	1150 2300 1250 2300
Connection ~ 1250 2300
$Comp
L Device:R R7
U 1 1
P 6975 6025
F 0 "R7" V 6875 6025 50  0000 C CNN
F 1 "0Ω" V 6975 6025 50  0000 C CNN
F 2 "Resistor_SMD:R_1206_3216Metric" V 6905 6025 50  0001 C CNN
F 3 "~" H 6975 6025 50  0001 C CNN
	1    6975 6025
	0    1    1    0   
$EndComp
Wire Notes Line
	1200 6475 10300 6475
Wire Notes Line
	1200 5325 10300 5325
$Comp
L Device:R R8
U 1 1
P 6700 1475
F 0 "R8" V 6600 1475 50  0000 C CNN
F 1 "0Ω" V 6700 1475 50  0000 C CNN
F 2 "Resistor_SMD:R_1206_3216Metric" V 6630 1475 50  0001 C CNN
F 3 "~" H 6700 1475 50  0001 C CNN
	1    6700 1475
	0    1    1    0   
$EndComp
Wire Wire Line
	6850 1475 6900 1475
Text Label 6350 1475 0    50   ~ 0
5v_a
Wire Wire Line
	6325 1475 6550 1475
Text Label 5025 2675 2    50   ~ 0
5v_a
Connection ~ 7450 5725
Connection ~ 7450 6325
Connection ~ 8050 5725
Wire Wire Line
	8050 5725 8650 5725
Connection ~ 8050 6325
Wire Wire Line
	8050 6325 8650 6325
Wire Wire Line
	7450 5725 8050 5725
Wire Wire Line
	7450 6325 8050 6325
Wire Wire Line
	6500 5725 7450 5725
Wire Wire Line
	6500 6325 7450 6325
Wire Wire Line
	7150 6025 7125 6025
Wire Wire Line
	6825 6025 6800 6025
$Comp
L Device:R R9
U 1 1
P 5275 4825
F 0 "R9" V 5175 4825 50  0000 C CNN
F 1 "0Ω" V 5275 4825 50  0000 C CNN
F 2 "Resistor_SMD:R_1206_3216Metric" V 5205 4825 50  0001 C CNN
F 3 "~" H 5275 4825 50  0001 C CNN
	1    5275 4825
	0    1    1    0   
$EndComp
Text Notes 4775 4575 0    100  ~ 0
More jumpers
Text GLabel 5100 4825 0    50   Input ~ 0
0V
Text GLabel 5450 4825 2    50   Input ~ 0
0V
Wire Wire Line
	5450 4825 5425 4825
Wire Wire Line
	5125 4825 5100 4825
Connection ~ 8475 2950
$Comp
L Device:R R10
U 1 1
P 6075 4825
F 0 "R10" V 5975 4825 50  0000 C CNN
F 1 "0Ω" V 6075 4825 50  0000 C CNN
F 2 "Resistor_SMD:R_1206_3216Metric" V 6005 4825 50  0001 C CNN
F 3 "~" H 6075 4825 50  0001 C CNN
	1    6075 4825
	0    1    1    0   
$EndComp
Text GLabel 6250 4825 2    50   Input ~ 0
5V
Wire Wire Line
	6250 4825 6225 4825
Wire Wire Line
	5925 4825 5900 4825
Text Label 6675 4825 2    50   ~ 0
5v_b
$Comp
L Device:R R11
U 1 1
P 6850 4825
F 0 "R11" V 6750 4825 50  0000 C CNN
F 1 "0Ω" V 6850 4825 50  0000 C CNN
F 2 "Resistor_SMD:R_1206_3216Metric" V 6780 4825 50  0001 C CNN
F 3 "~" H 6850 4825 50  0001 C CNN
	1    6850 4825
	0    1    1    0   
$EndComp
Text GLabel 7025 4825 2    50   Input ~ 0
5V
Wire Wire Line
	7025 4825 7000 4825
Wire Wire Line
	6700 4825 6675 4825
$Comp
L Connector_Generic:Conn_02x03_Odd_Even J1
U 1 1
P 6025 1575
F 0 "J1" H 6075 1892 50  0000 C CNN
F 1 "Conn_02x03_Odd_Even" H 6075 1801 50  0000 C CNN
F 2 "spacebadge:SMDPads_2x03_P2.54mm" H 6025 1575 50  0001 C CNN
F 3 "~" H 6025 1575 50  0001 C CNN
	1    6025 1575
	1    0    0    -1  
$EndComp
Wire Notes Line
	4700 4375 7600 4375
Wire Notes Line
	7600 4375 7600 5075
Wire Notes Line
	7600 5075 4700 5075
Wire Notes Line
	4700 5075 4700 4375
Text GLabel 5900 4825 0    50   Input ~ 0
5V
Wire Wire Line
	8200 2950 8475 2950
Text Label 8200 3925 2    50   ~ 0
5v_b
Text Label 6900 1475 0    50   ~ 0
5v_b
$Comp
L Device:Battery_Cell BT1
U 1 1
P 1625 4475
F 0 "BT1" H 1775 4625 50  0000 L CNN
F 1 "JST-PH 2 pin" H 1775 4550 50  0000 L CNN
F 2 "Connector_JST:JST_PH_S2B-PH-SM4-TB_1x02-1MP_P2.00mm_Horizontal" V 1625 4535 50  0001 C CNN
F 3 "https://cdn-shop.adafruit.com/datasheets/17311.pdf" V 1625 4535 50  0001 C CNN
F 4 "Positive Pin 1" H 1775 4475 50  0000 L CNN "Field4"
F 5 "350-500 mAh" H 1775 4400 50  0000 L CNN "Field5"
	1    1625 4475
	-1   0    0    -1  
$EndComp
$EndSCHEMATC
